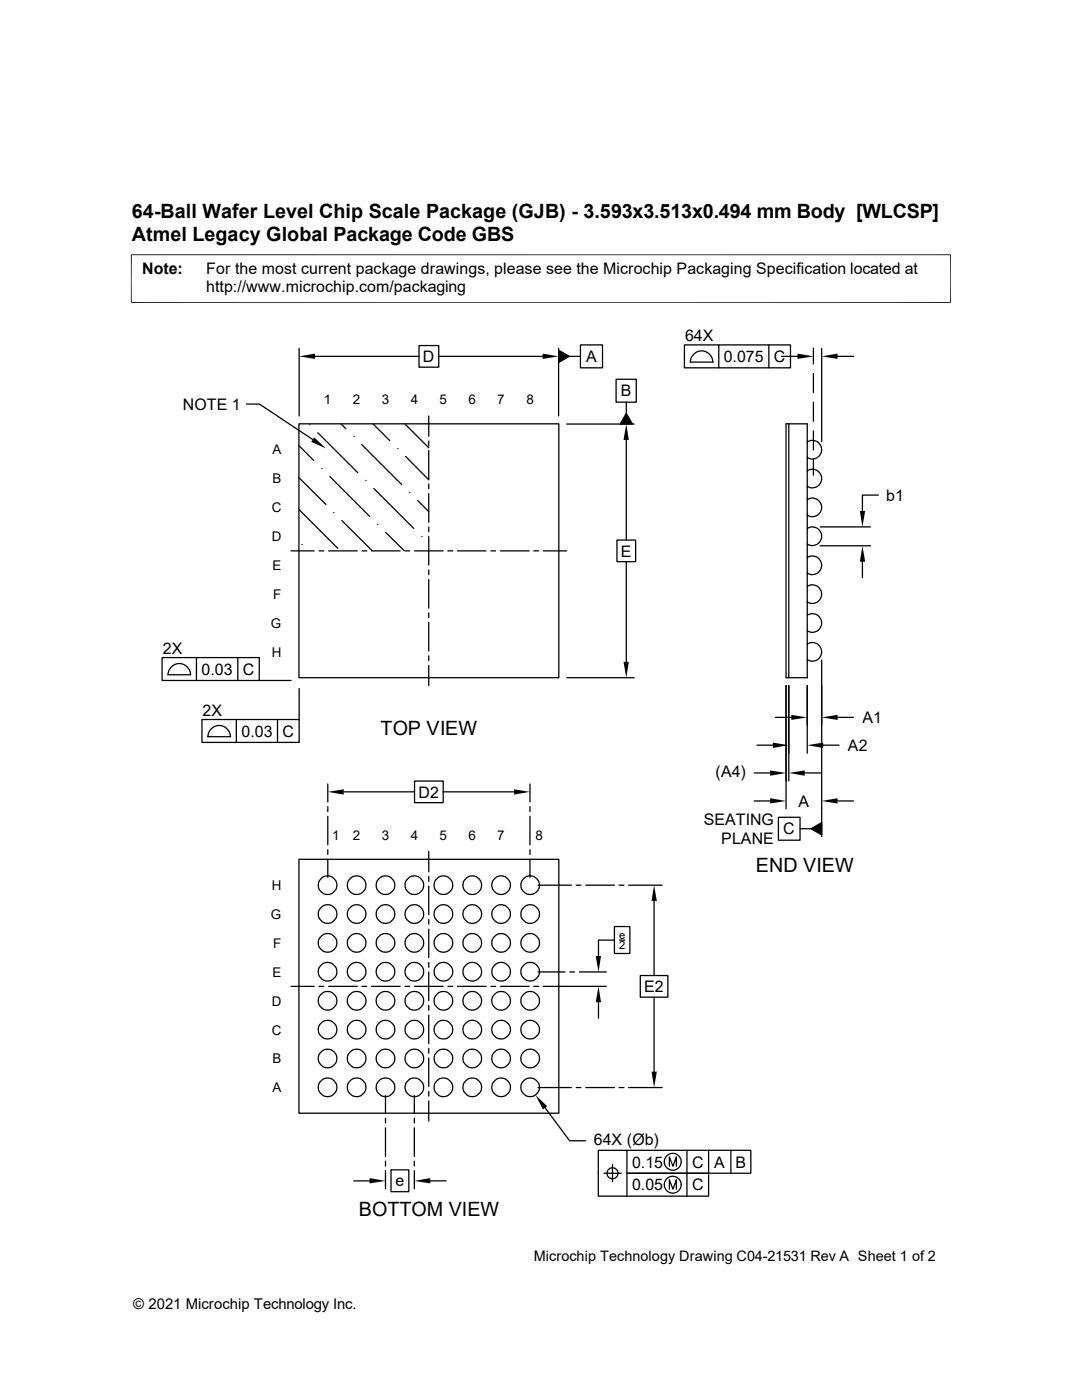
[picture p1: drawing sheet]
<svg xmlns="http://www.w3.org/2000/svg" width="216mm" height="279mm" viewBox="0 0 216 279" stroke-linecap="round" stroke-linejoin="round" font-family="sans-serif">
<g fill="none" stroke="#000" stroke-width=".25">
<path d="M59.7 69.5v13.5M62.9 71.1h20.7M83.6 69h3.9v4.3h-3.9zM87.5 71.1h20.8M111.5 69.9l2.1 1.2-2.1 1.2zM111.5 69.5v13.5M113.2 71.1h2.6M115.8 68.8h4.4v4.6h-4.4zM122.9 75.7h4.1v4.6h-4.1zM136.6 68.8h21.1v4.6h-21.1zM142.2 72.3a2.24 2.24 0 0 0-2.2-2.3 2.24 2.24 0 0 0-2.2 2.3h4.5M143.4 68.8v4.6"/>
<path d="M153.4 68.8v4.6M156 71.1h3.1M162.3 69.5v3.1M162.3 74.5v3.9M164 69.5v18.6M167.1 71.1h3.2M49.2 80.6h2.6l10.6 7.1M59.6 84.6h51.9v50.7h-51.9zM59.6 95.3l5.4 5.4M59.6 88.9l3 3M61.8 84.8h.1M63.4 86.4l8 7.9"/>
<path d="M64.2 93.5h.1M65.8 95.1l8 8M68 84.6l1 1M70.6 87.1h.1M72.2 88.7l7.9 8M73 95.9h.1M74.4 84.6l3.4 3.3M74.6 97.5l7.9 8M79.4 89.5h.1M80.8 84.6l4.8 4.8M80.9 91.1l4.7 4.7M81.7 98.3h.1"/>
<path d="M83.4 99.9l2.2 2.2M85.6 83v4.1M85.6 88v1M85.6 89.9v5.7M85.6 96.6v.9M85.6 98.5v5.7M113.1 84.6h13.4M125 82.5l1.2 2.1h-2.5zM125 80.3v2.2M125 87.8v20M156.8 84.6h4.3v50.7h-4.3zM157.4 84.6v50.7"/>
<path d="M161.1 99.7a1.87 1.87 0 0 1 2.9 1.6 1.87 1.87 0 0 1-2.9 1.5M161.1 93.9a1.87 1.87 0 0 1 2.9 1.6 1.87 1.87 0 0 1-2.9 1.6M161.1 88.2a1.87 1.87 0 0 1 2.9 1.5 1.87 1.87 0 0 1-2.9 1.6M162.3 80.3v3.8M162.3 86v3.8M162.3 91.7v3.1M175.3 98.8h-3.2v3.2M58.1 109.9h4.6M59.6 101.7l7.8 7.7M60.2 108.7h.1M63.7 109.9h.9M65.6 109.9h5.7"/>
<path d="M66.6 102.3h.1M68.2 103.9l6.1 6M72.2 109.9h1M74.1 109.9h5.7M75.4 104.6h.1M77 106.3l3.6 3.6M80.8 109.9h.9M82.7 109.9h5.7M84.2 107.1h.1M85.6 105.2v.9M85.6 107.1v5.7M85.6 113.7v1"/>
<path d="M85.6 115.7v5.7M89.4 109.9h.9M91.3 109.9h5.7M98 109.9h.9M99.9 109.9h5.7M106.5 109.9h1M108.4 109.9h4.7M123.1 107.8h3.7v4.3h-3.7zM125 112.1v20M161.1 117a1.87 1.87 0 0 1 2.9 1.6 1.87 1.87 0 0 1-2.9 1.5M161.1 111.3a1.87 1.87 0 0 1 2.9 1.5 1.87 1.87 0 0 1-2.9 1.6M161.1 105.5a1.87 1.87 0 0 1 2.9 1.5 1.87 1.87 0 0 1-2.9 1.6"/>
<path d="M163.7 108.9h10M163.7 105.2h10M172.1 112.1v3.2M32.3 131.2h19.4v4.6h-19.4zM33.5 134.7h4.6M33.5 134.7a2.24 2.24 0 0 1 2.3-2.3 2.24 2.24 0 0 1 2.2 2.3M39.2 131.2v4.6M47.5 131.2v4.6M51.7 135.8h6.4M59.7 137.4v6.2M85.6 122.3v1M85.6 124.2v5.7"/>
<path d="M85.6 130.9v.9M85.6 132.8v4M113.1 135.3h13.4M156.8 136.8v24.6M157.4 136.8v19.1M161.1 128.5a1.87 1.87 0 0 1 2.9 1.6 1.87 1.87 0 0 1-2.9 1.6M161.1 122.8a1.87 1.87 0 0 1 2.9 1.5 1.87 1.87 0 0 1-2.9 1.6M161.1 136.8v13.5M164 131.7v35.3M40.3 143.6h19.4v4.6h-19.4zM41.4 147h4.6a2.24 2.24 0 0 0-2.3-2.2 2.24 2.24 0 0 0-2.2 2.2M47.2 143.6v4.6"/>
<path d="M55.4 143.6v4.6M65.4 156.5v3.6M68.6 158h14.1M82.7 155.9h5.7v4.3h-5.7zM88.4 158h14.2M105.7 156.5v3.6M150.5 154.3h3.2M150.5 159.9h3.2M151 148.7h3.2M154.7 143.2h3.2M160.6 154.3h3.1M164.3 148.7h3.1"/>
<path d="M167.1 143.2h3.2M167.1 159.9h3.2M59.6 171.5h51.9v50.7h-51.9zM65.4 161v1M65.4 162.9v5.7M65.4 169.6v.9M65.4 171.5v3.6M85.6 169.9v4.1M85.6 174.9v1M85.6 176.8v5.7M105.7 161v1M105.7 162.9v5.7"/>
<path d="M105.7 169.6v.9M105.7 171.5v3.6M107.4 176.7h6.6M115 176.7h.9M116.9 176.7h5.7M123.5 176.7h1M125.4 176.7h6.7M130.5 179.8v14.9M155.3 163.1h4.3v4.6h-4.3zM159.6 165.4h2.2M161.8 165.4l2.2-1.2v2.4zM58.1 196.9h4.6"/>
<path d="M63.7 196.9h.9M65.6 196.9h5.7M72.2 196.9h1M74.1 196.9h5.7M80.8 196.9h.9M82.7 196.9h5.7M85.6 183.5v.9M85.6 185.4v5.7M85.6 192.1v.9M85.6 194v5.7M89.4 196.9h.9M91.3 196.9h5.7"/>
<path d="M98 196.9h.9M99.9 196.9h5.7M106.5 196.9h1M107.4 194h5.3M108.4 196.9h12.6M113.7 194h.9M115.6 194h5.4M122.6 184.9h3.1v5.4h-3.1zM122.6 187.6h-3.2v3.2M123.6 187.6h1.1M127.8 194.7h5.5v4.3h-5.5zM130.5 199v14.9"/>
<path d="M76.9 218.6v3.6M82.7 218.6v3.6M85.6 200.7v.9M85.6 202.6v5.7M85.6 209.2v1M85.6 211.1v5.7M85.6 217.8v.9M85.6 219.7v4M107.4 217h6.6M115 217h.9M116.9 217h5.7M119.4 200v3.2"/>
<path d="M123.5 217h1M125.4 217h6.7M70.6 235.7h3.1M76.9 223.2v.9M76.9 225.1v5.7M76.9 231.7v1M76.9 233.6v3.6M78 233.5h3.6v4.3h-3.6zM82.7 223.2v.9M82.7 225.1v5.7M82.7 231.7v1M82.7 233.6v3.6"/>
<path d="M85.9 235.7h3.1M108.8 221.1l4.9 6.6h3.1M120.5 234.1h3.5M122.2 232.4v3.4M125.1 229.6v4.5h16.3v4.6h-22v-9.1h30.4v4.5h-24.7v4.6M133.6 232.7v-1.8l.7 1.8 .7-1.8v1.8M133.6 237.3v-1.8l.7 1.8 .7-1.8v1.8M137.1 229.6v9.1M141.4 229.6v4.5M145.8 229.6v4.5"/>
<circle cx="65.4" cy="176.6" r="1.86"/>
<circle cx="71.2" cy="176.6" r="1.86"/>
<circle cx="76.9" cy="176.6" r="1.86"/>
<circle cx="82.7" cy="176.6" r="1.86"/>
<circle cx="88.5" cy="176.6" r="1.86"/>
<circle cx="94.2" cy="176.6" r="1.86"/>
<circle cx="100" cy="176.6" r="1.86"/>
<circle cx="105.8" cy="176.6" r="1.86"/>
<circle cx="65.4" cy="199.7" r="1.86"/>
<circle cx="65.4" cy="182.4" r="1.86"/>
<circle cx="65.4" cy="193.9" r="1.86"/>
<circle cx="65.4" cy="188.2" r="1.86"/>
<circle cx="71.2" cy="199.7" r="1.86"/>
<circle cx="71.2" cy="188.2" r="1.86"/>
<circle cx="71.2" cy="182.4" r="1.86"/>
<circle cx="71.2" cy="193.9" r="1.86"/>
<circle cx="76.9" cy="182.4" r="1.86"/>
<circle cx="76.9" cy="193.9" r="1.86"/>
<circle cx="76.9" cy="199.7" r="1.86"/>
<circle cx="76.9" cy="188.2" r="1.86"/>
<circle cx="82.7" cy="182.4" r="1.86"/>
<circle cx="82.7" cy="193.9" r="1.86"/>
<circle cx="82.7" cy="199.7" r="1.86"/>
<circle cx="82.7" cy="188.2" r="1.86"/>
<circle cx="88.5" cy="182.4" r="1.86"/>
<circle cx="88.5" cy="193.9" r="1.86"/>
<circle cx="88.5" cy="199.7" r="1.86"/>
<circle cx="88.5" cy="188.2" r="1.86"/>
<circle cx="94.2" cy="199.7" r="1.86"/>
<circle cx="94.2" cy="193.9" r="1.86"/>
<circle cx="94.2" cy="182.4" r="1.86"/>
<circle cx="94.2" cy="188.2" r="1.86"/>
<circle cx="100" cy="182.4" r="1.86"/>
<circle cx="100" cy="193.9" r="1.86"/>
<circle cx="100" cy="199.7" r="1.86"/>
<circle cx="100" cy="188.2" r="1.86"/>
<circle cx="105.8" cy="193.9" r="1.86"/>
<circle cx="105.8" cy="182.4" r="1.86"/>
<circle cx="105.8" cy="199.7" r="1.86"/>
<circle cx="105.8" cy="188.2" r="1.86"/>
<circle cx="65.4" cy="211.2" r="1.86"/>
<circle cx="65.4" cy="217" r="1.86"/>
<circle cx="65.4" cy="205.5" r="1.86"/>
<circle cx="71.2" cy="211.2" r="1.86"/>
<circle cx="71.2" cy="217" r="1.86"/>
<circle cx="71.2" cy="205.5" r="1.86"/>
<circle cx="76.9" cy="211.2" r="1.86"/>
<circle cx="76.9" cy="217" r="1.86"/>
<circle cx="76.9" cy="205.5" r="1.86"/>
<circle cx="82.7" cy="211.2" r="1.86"/>
<circle cx="82.7" cy="217" r="1.86"/>
<circle cx="82.7" cy="205.5" r="1.86"/>
<circle cx="88.5" cy="211.2" r="1.86"/>
<circle cx="88.5" cy="217" r="1.86"/>
<circle cx="88.5" cy="205.5" r="1.86"/>
<circle cx="94.2" cy="211.2" r="1.86"/>
<circle cx="94.2" cy="205.5" r="1.86"/>
<circle cx="94.2" cy="217" r="1.86"/>
<circle cx="100" cy="217" r="1.86"/>
<circle cx="100" cy="211.2" r="1.86"/>
<circle cx="100" cy="205.5" r="1.86"/>
<circle cx="105.8" cy="217" r="1.86"/>
<circle cx="105.8" cy="211.2" r="1.86"/>
<circle cx="105.8" cy="205.5" r="1.86"/>
<circle cx="122.2" cy="234.1" r="1.11"/>
<circle cx="134.2" cy="236.4" r="1.69"/>
<circle cx="134.2" cy="231.9" r="1.69"/>
</g>
<g fill="#000">
<path d="M59.7 71.1l3.2-.5v1zM108.3 70.6l3.2 .5-3.2 .5zM111.5 69.9l2.1 1.2-2.1 1.2zM159.1 70.6l3.2 .5-3.2 .5zM164 71.1l3.1-.5v1zM62.7 87.3l2.3 2.2-2.9-1.3zM125 84.6l.5 3.2h-1.1zM125 82.5l1.2 2.1h-2.5zM172.1 108.9l.5 3.2h-1zM171.6 102h1l-.5 3.2zM124.4 132.1h1.1l-.5 3.2zM65.4 158l3.2-.5v1.1z"/>
<path d="M102.6 157.5l3.1 .5-3.1 .6zM153.7 153.8l3.1 .5-3.1 .5zM153.7 159.3l3.1 .6-3.1 .5zM154.2 148.2l3.2 .5-3.2 .6zM157.9 142.7l3.2 .5-3.2 .5zM157.4 154.3l3.2-.5v1zM161.1 148.7l3.2-.5v1.1zM164 143.2l3.1-.5v1zM164 159.9l3.1-.6v1.1zM130.5 176.7l.6 3.1h-1.1zM161.8 165.4l2.2-1.2v2.4zM118.9 190.8h1l-.5 3.2z"/>
<path d="M119.4 196.9l.5 3.1h-1zM130 213.9h1.1l-.6 3.1zM73.7 235.1l3.2 .6-3.2 .5zM82.7 235.7l3.2-.6v1.1zM106.8 218.5l2.4 2.3-.9 .6z"/>
</g>
<path d="M26.1 50.8h163.6M26.2 50.8v9.7M189.7 50.8v9.7M26.1 60.4h163.6" fill="none" stroke="#000" stroke-width=".2"/>
<g font-size="3.9">
<text x="26.3" y="43.5">64-Ball Wafer Level Chip Scale Package (GJB) - 3.593x3.513x0.494 mm Body [WLCSP]</text>
<text x="26.3" y="48">Atmel Legacy Global Package Code GBS</text>
<text x="75.9" y="146.7">TOP VIEW</text>
<text x="150.8" y="173.9">END VIEW</text>
<text x="71.6" y="242.6">BOTTOM VIEW</text>
</g>
<g font-size="3.2">
<text x="28.4" y="54.6">Note:</text>
<text x="41.1" y="54.6">For the most current package drawings, please see the Microchip Packaging Specification located at</text>
<text x="41.1" y="58.3">http://www.microchip.com/packaging</text>
<text x="136.7" y="68.1">64X</text>
<text x="84.4" y="72.3">D</text>
<text x="117" y="72.3">A</text>
<text x="144.4" y="72.2">0.075</text>
<text x="154.4" y="72.3">C</text>
<text x="36.4" y="81.8">NOTE 1</text>
<text x="123.9" y="79.1">B</text>
<text x="176.8" y="99.9">b1</text>
<text x="123.9" y="111.1">E</text>
<text x="32.5" y="130.4">2X</text>
<text x="40.2" y="134.7">0.03</text>
<text x="48.4" y="134.7">C</text>
<text x="40.4" y="142.8">2X</text>
<text x="48.2" y="147">0.03</text>
<text x="56.3" y="147">C</text>
<text x="169.2" y="149.9">A2</text>
<text x="172.1" y="144.3">A1</text>
<text x="142.8" y="155.1">(A4)</text>
<text x="83.5" y="159.2">D2</text>
<text x="159.3" y="161">A</text>
<text x="140.4" y="164.7">SEATING</text>
<text x="156.3" y="166.5">C</text>
<text x="143.9" y="168.5">PLANE</text>
<text x="128.5" y="198">E2</text>
<text x="118.5" y="228.5">64X (Øb)</text>
<text x="126.1" y="233">0.15</text>
<text x="138.1" y="233">C</text>
<text x="142.5" y="233">A</text>
<text x="146.7" y="233">B</text>
<text x="78.9" y="236.8">e</text>
<text x="126.1" y="237.6">0.05</text>
<text x="138.1" y="237.6">C</text>
</g>
<text font-size="3" x="26.6" y="261.3">© 2021 Microchip Technology Inc.</text>
<text font-size="2.9" x="106.5" y="251.6">Microchip Technology Drawing C04-21531 Rev A Sheet 1 of 2</text>
<g font-size="2.7">
<text x="64.6" y="80.6">1</text>
<text x="70.4" y="80.6">2</text>
<text x="76.2" y="80.6">3</text>
<text x="82" y="80.6">4</text>
<text x="87.7" y="80.6">5</text>
<text x="93.5" y="80.6">6</text>
<text x="99.2" y="80.6">7</text>
<text x="105" y="80.6">8</text>
<text x="54.4" y="90.7">A</text>
<text x="54.4" y="96.5">B</text>
<text x="54.2" y="102.2">C</text>
<text x="54.2" y="108">D</text>
<text x="54.4" y="113.7">E</text>
<text x="54.5" y="119.5">F</text>
<text x="54.1" y="125.3">G</text>
<text x="54.2" y="131.1">H</text>
<text x="66.3" y="167.6">1</text>
<text x="70.4" y="167.6">2</text>
<text x="76.2" y="167.6">3</text>
<text x="82" y="167.6">4</text>
<text x="87.7" y="167.6">5</text>
<text x="93.5" y="167.6">6</text>
<text x="99.2" y="167.6">7</text>
<text x="106.8" y="167.6">8</text>
<text x="54.2" y="177.6">H</text>
<text x="54.1" y="183.4">G</text>
<text x="54.5" y="189.1">F</text>
<text x="54.4" y="194.9">E</text>
<text x="54.2" y="200.7">D</text>
<text x="54.2" y="206.5">C</text>
<text x="54.4" y="212.2">B</text>
<text x="54.4" y="218">A</text>
</g>
<g font-size="2.2">
<text x="123.5" y="187.4">e</text>
<text x="123.5" y="189.5">2</text>
</g>
</svg>
